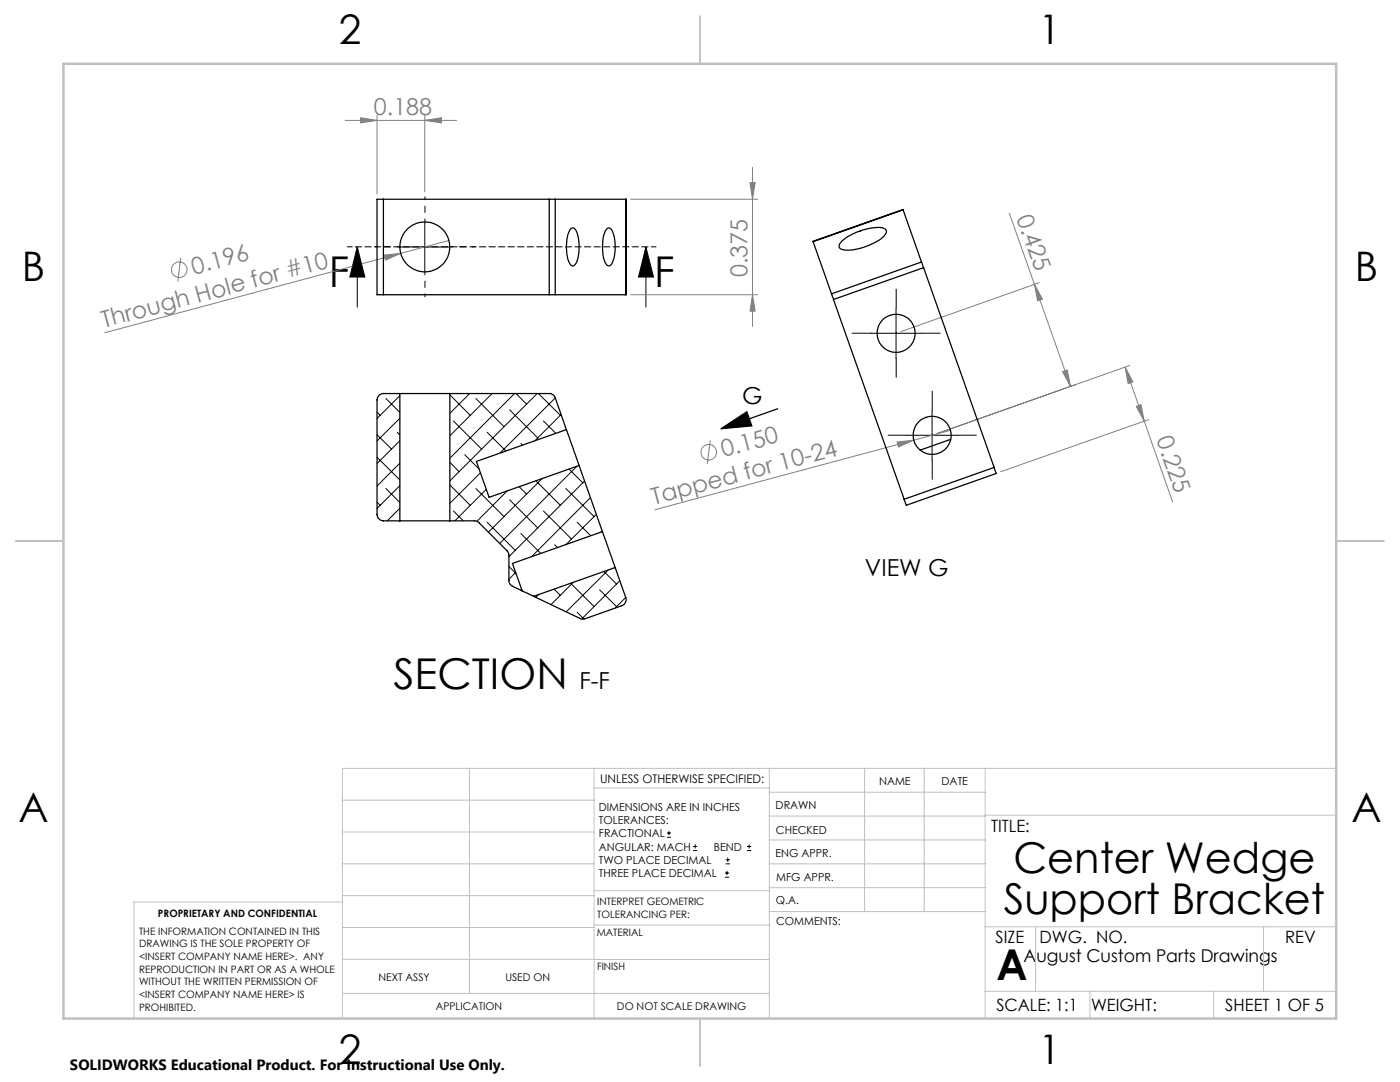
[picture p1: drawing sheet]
<svg xmlns="http://www.w3.org/2000/svg" width="279mm" height="216mm" viewBox="0 0 279 216" stroke-linecap="round" stroke-linejoin="round" font-family="sans-serif">
<g fill="none" stroke="#808080" stroke-width=".2">
<path d="M68.9 24h22.2M72 23.5l3.2 .5-3.2 .5zM75.2 23v15.7M84.8 24l3.3-.5v1zM84.8 23v15.3M125.9 39.8h25.3M149.7 36.4h1l-.5 3.4zM150.2 33.4v31.8M36.1 51.4l-.6 4.8M76.7 50.9l3.3-.3-3.1 1.3zM80 50.6l-59.1 15.8M89.6 48l-9.6 2.6"/>
<path d="M125.9 58.8h25.3M150.2 58.8l.5 3.3h-1zM201.4 42.5l5 14.3M206.4 56.8l1.6 2.9-.9 .3zM206.4 56.8l7.2 20.3M207.4 56.4l-27.6 9.8M212.1 74.2l.9-.4 .6 3.3zM224.5 73.3l1.6 2.9-1 .4zM224.5 73.3l9.5 26.9M225.5 72.9l-38.5 13.6M141.7 87.9l-.6 4.7M179 88.2l3.4-.4-3.1 1.4z"/>
<path d="M189.7 85.9l-59 15.8M226.8 81.1l.9-.3 .7 3.2zM229.3 83.7l-29.6 10.4"/>
<circle cx="35.8" cy="53.8" r="1.56"/>
<circle cx="141.4" cy="90.3" r="1.55"/>
</g>
<g fill="none" stroke="#000" stroke-width=".2">
<path d="M71.3 49.3l1.5 6h-3zM71.3 49.3v12M79.8 49.3h10M84.8 44.3v10M128.9 49.3l1.5 6h-3zM128.9 49.3v12M173.8 66.5h10M178.8 61.5v10M181 86.9h10M186 81.9v10M133.1 167.1h.8M133.1 166.2h.8"/>
<path d="M133.5 165.8v.9M138.3 169.7h.8M138.3 168.9h.8M138.7 168.5v.8M144.7 175h.8M144.7 174.2h.8M144.8 172.4h.9M144.8 171.6h.9M145.1 173.8v.8M145.2 171.1v.9M149.1 169.7h.8M149.1 168.9h.8"/>
<path d="M149.5 168.5v.8"/>
</g>
<path d="M143.9 85.5l5.1-3.3 1 2.8zM155.2 81.6l-11.3 3.9" fill="none" stroke="#000" stroke-width=".25"/>
<path d="M173.9 66.5h-3.8M178.9 61.5v-3.8M178.9 71.5v3.8M183.9 66.5h3.8M181 86.8h-3.8M186 81.8v-3.8M186 91.8v3.8M191 86.8h3.8" fill="none" stroke="#000" stroke-width=".2" stroke-dasharray="15.2 1.3 1.3 1.3"/>
<path d="M79.8 49.3h-5M84.8 44.3v-5M84.8 54.3v4.9M89.8 49.3h5" fill="none" stroke="#000" stroke-width=".2" stroke-dasharray="15.2 1.3 1.3 1.3" stroke-dashoffset="14.7"/>
<path d="M130.9 49.3h-61.6" fill="none" stroke="#000" stroke-width=".2" stroke-dasharray="1.3 .6" stroke-dashoffset=".3"/>
<g fill="none" stroke="#c0c0c0" stroke-width=".2">
<path d="M68.3 159.7h50.3M93.7 153.3v44.9M118.6 153.3v49.9M118.6 157.2h34.9M153.5 153.3v49.9M153.5 158.1h43.1M172.5 153.3v28.6M184.4 153.3v28.6M196.6 153.3v49.9M266.7 153.3h-198.4v49.9M68.3 178.7h50.3M68.3 172.4h50.3"/>
<path d="M68.3 166h50.3M68.3 180h-41.6v23.2M118.6 177.7h35M153.5 167.6h43.1M153.5 162.8h43.1M153.5 172.4h43.1M153.5 177.1h43.1M196.6 162.7h70.1M68.3 198.2h85.2M68.3 191.4l85.2 .1M68.3 185.1h50.3M118.6 184.6h35"/>
<path d="M153.6 181.9h43M196.6 197.8h70.1M196.6 184.9h70.1M206.7 184.9v12.9M217.5 197.8v5.4M242.2 197.8v5.4M252.2 184.9v12.9"/>
</g>
<path d="M139.7 3.2v9.5M3.1 107.9h9.6M266.7 107.9h9.5M139.7 203.2v9.6" fill="none" stroke="#c0c0c0" stroke-width=".25"/>
<path d="M12.7 12.7h254v190.5h-254z" fill="none" stroke="#c0c0c0" stroke-width=".5"/>
<g fill="#000">
<path d="M143.9 85.5l5.1-3.3 1 2.8z"/>
<path d="M128.9 49.3l1.5 6h-3zM71.3 49.3l1.5 6h-3z"/>
</g>
<g fill="#808080">
<path d="M212.1 74.2l.9-.4 .6 3.3zM206.4 56.8l1.6 2.9-.9 .3zM226.8 81.1l.9-.3 .7 3.2zM224.5 73.3l1.6 2.9-1 .4z"/>
<path d="M84.8 24l3.3-.5v1zM72 23.5l3.2 .5-3.2 .5z"/>
<path d="M76.7 50.9l.2 1 3.1-1.3zM179 88.2l.3 1 3.1-1.4z"/>
<path d="M150.2 58.8l.5 3.3h-1zM149.7 36.4h1l-.5 3.4z"/>
</g>
<g fill="none" stroke="#000" stroke-width=".25">
<path d="M76.5 39.8h-1.3v19h1.3M76.5 39.8v19M76.5 39.8h33.1M109.6 39.8h1.2M109.6 39.8v19M110.8 39.8h14.2l-.1 19M110.8 39.8v19M124.9 39.8v19M76.5 58.8h33.1M109.6 58.8h1.2M110.8 58.8h14.1M113.9 45.7l.3-.2a1.75 1.75 0 0 1 1.2 1.8 8 8 0 0 1-.7 5.5l-.3 .3a1.74 1.74 0 0 1-1.2-1.8 8.4 8.4 0 0 1 .7-5.6z"/>
<path d="M121.1 45.7l.5-.2a2.65 2.65 0 0 1 1.1 2.3 7.7 7.7 0 0 1-.8 5l-.5 .3a2.51 2.51 0 0 1-1.1-2.3 7.7 7.7 0 0 1 .8-5.1zM162.3 48.2l3.6 10.4M165.9 58.6l.4 1.2M166.3 59.8l14.1 39.8M168 48.1a12.3 12.3 0 0 1 8-2.7 .79 .79 0 0 1 .8 .5 .79 .79 0 0 1-.2 .9 10.4 10.4 0 0 1-5.8 2.9 4 4 0 0 1-3.3-.2v-.7zM180.2 41.9l-17.9 6.3M180.2 41.9l3.7 10.4M183.9 52.3l.4 1.1M183.9 52.3l-18 6.3M184.3 53.4l-18 6.4M184.3 53.4l14.1 39.9M79.8 78.5h10"/>
<path d="M79.8 78.5h-3.3a1.26 1.26 0 0 0-1.3 1.3v22.9a1.33 1.33 0 0 0 1.3 1.2h3.3M79.8 78.5v25.4M89.8 78.5h19.8a1.19 1.19 0 0 1 1.2 .9l2.2 6.3M89.8 78.5v25.4M113 85.7l2.6 7.2M113 85.7l-17.9 6.4 2.5 7.1 18-6.3M115.6 92.9l4.6 13.2M189.7 87.7l-6 2.1M198.4 93.3l.4 1.2-17.9 6.3-.5-1.2M198.4 93.3l-18 6.3M79.8 103.9h10M89.8 103.9h5.1l.4 .2 6 5.9 .3 .7v5.1a1.28 1.28 0 0 0 .7 1.2l1.9 .9"/>
<path d="M104.2 117.9l2.3 1.1M120.2 106.1l2.6 7.1M120.2 106.1l-17.9 6.3 1.9 5.5M122.8 113.2l2.1 6a1.34 1.34 0 0 1-.8 1.7l-7.9 2.6-9.7-4.5M122.8 113.2l-16.3 5.8"/>
<circle cx="84.8" cy="49.3" r="5"/>
<circle cx="178.8" cy="66.5" r="3.8"/>
<circle cx="186" cy="86.9" r="3.8"/>
</g>
<g fill="none" stroke="#000" stroke-width=".2">
<path d="M77 79.5l2.8 2.8M79.8 79l-4.6 4.5M89.8 78.8l4 4.1M93.7 78.5l-3.9 4M95 79.5l5.6 5.6M98.2 78.5l-8.4 8.5M102.7 78.5l-12.9 12.9M103 78.5l2.1 2.1M107.2 78.5l-17.4 17.5M107.5 78.5l4.3 4.4M110.8 79.4l-11 11M75.2 91.2l4.6 4.6"/>
<path d="M75.2 86.7l2.9 2.9M75.2 82.2l.7 .7M77 97.5l2.8 2.8M79.3 86.3l.5 .5M79.8 92.4l-4.6 4.6M79.8 83.5l-4.6 4.5M79.8 87.9l-4.6 4.6M79.8 96.9l-4.6 4.6M89.8 96.8l4 4M89.8 92.3l1.8 1.8M90.5 84l5.6 5.6M92.7 90.7l2.9 2.9"/>
<path d="M95 97.5l5.6 5.6M95.9 94.3l-6.1 6.1M97 97.6l-6.2 6.3M97.2 86.3l3.8 3.7M101.2 97.9l-6 6.1M101.7 99.7l5.6 5.6M101.7 81.8l5.6 5.6M103.6 97.1l1.5 1.5M104 88.5l.3 .3M106.9 95.9l4.9 4.9M108.2 95.5l-10.7 10.7M108.4 84l2.5 2.5"/>
<path d="M112 82.7l-5.2 5.2M112.9 97.5l5.7 5.6M113.6 93.6l2.7 2.7M115.1 93l-15.4 15.4M116.7 96l-15.1 15.1M117.8 99.3l-11.7 11.8M75.2 100.2l.7 .6M79.8 101.4l-2.5 2.5M90.5 102l2 1.9M97.2 104.2l5.6 5.6M101.6 113l1.4 1.5M102.9 114.2l-1.3 1.4"/>
<path d="M104 106.5l3.9 3.9M104.1 117.5l-.2 .3M107.5 118.6l-.6 .6M108.4 102l5.7 5.6M110.6 117.5l1.2 1.3M110.7 108.7l.5 .6M113.9 116.4l4.7 4.6M114.4 116.2l-4.4 4.5M115.2 104.2l2.7 2.7M119 102.6l-6 6M119.7 117.7l3.5 3.5M120.2 105.9l-.3 .3"/>
<path d="M120.5 114l2.5 2.6M121.4 113.7l-8.4 8.4M123.7 115.9l-7.6 7.6M124.9 119.2l-2.1 2.1M115.2 122.2l1.3 1.3"/>
</g>
<g font-size="8.5">
<text x="65.6" y="57.3">F</text>
<text x="130.6" y="57.3">F</text>
<text x="78.5" y="137.6">SECTION</text>
<text x="202.2" y="174.2">Center Wedge</text>
<text x="200.3" y="182.3">Support Bracket</text>
<text x="198.9" y="195.5">A</text>
</g>
<g font-size="8.1">
<text x="67.6" y="8.9">2</text>
<text x="207.3" y="8.9">1</text>
<text x="4.4" y="56.2">B</text>
<text x="270.4" y="56.2">B</text>
<text x="3.7" y="164.1">A</text>
<text x="269.7" y="164.1">A</text>
<text x="67.6" y="212.4">2</text>
<text x="207.3" y="212.4">1</text>
</g>
<g font-size="4.7" fill="#808080">
<text x="74.6" y="23">0.188</text>
<text x="202.8" y="43.4" transform="rotate(71 202.8 43.4)">0.425</text>
<text x="38.7" y="54.8" transform="rotate(-15 38.7 54.8)">0.196</text>
<text x="149.2" y="55.3" transform="rotate(-90 149.2 55.3)">0.375</text>
<text x="20.7" y="65.4" transform="rotate(-15 20.7 65.4)">Through Hole for #10</text>
<text x="230.7" y="87.7" transform="rotate(71 230.7 87.7)">0.225</text>
<text x="144.4" y="91.2" transform="rotate(-15 144.4 91.2)">0.150</text>
<text x="130.5" y="100.7" transform="rotate(-15 130.5 100.7)">Tapped for 10-24</text>
</g>
<g font-size="4.7">
<text x="148.1" y="80.6">G</text>
<text x="172.6" y="114.9">VIEW G</text>
<text x="115.7" y="137.6">F-F</text>
</g>
<text font-size="3.5" x="204.3" y="191.9">August Custom Parts Drawings</text>
<g font-size="3.4">
<text x="197.8" y="166">TITLE:</text>
<text x="198.7" y="188.1">SIZE</text>
<text x="207.5" y="188.1">DWG. NO.</text>
<text x="256.5" y="188.2">REV</text>
<text x="198.8" y="201.7">SCALE: 1:1</text>
<text x="217.7" y="201.8">WEIGHT:</text>
<text x="244.5" y="201.7">SHEET 1 OF 5</text>
</g>
<text font-size="3" x="14" y="213.5">SOLIDWORKS Educational Product. For Instructional Use Only.</text>
<text font-size="2.4" x="119.8" y="156.2">UNLESS OTHERWISE SPECIFIED:</text>
<g font-size="2.2">
<text x="119.5" y="161.8">DIMENSIONS ARE IN INCHES</text>
<text x="154.8" y="161.4">DRAWN</text>
<text x="175.4" y="156.6">NAME</text>
<text x="187.9" y="156.7">DATE</text>
<text x="119.5" y="164.4">TOLERANCES:</text>
<text x="119.5" y="167.1">FRACTIONAL</text>
<text x="154.9" y="166.3">CHECKED</text>
<text x="119.5" y="169.7">ANGULAR: MACH</text>
<text x="119.5" y="172.4">TWO PLACE DECIMAL</text>
<text x="142.5" y="169.7">BEND</text>
<text x="154.8" y="171">ENG APPR.</text>
<text x="119.5" y="175">THREE PLACE DECIMAL</text>
<text x="154.9" y="175.7">MFG APPR.</text>
<text x="154.9" y="180.4">Q.A.</text>
<text x="154.9" y="184.6">COMMENTS:</text>
</g>
<g font-size="2.1">
<text x="75.5" y="195.7">NEXT ASSY</text>
<text x="100.9" y="195.7">USED ON</text>
<text x="86.9" y="201.5">APPLICATION</text>
<text x="123.1" y="201.6">DO NOT SCALE DRAWING</text>
</g>
<g font-size="2">
<text x="31.5" y="182.9">PROPRIETARY AND CONFIDENTIAL</text>
<text x="119.2" y="180.6">INTERPRET GEOMETRIC</text>
<text x="119.2" y="183.1">TOLERANCING PER:</text>
<text x="27.8" y="186.5">THE INFORMATION CONTAINED IN THIS</text>
<text x="27.8" y="189">DRAWING IS THE SOLE PROPERTY OF</text>
<text x="27.8" y="191.6">&lt;INSERT COMPANY NAME HERE&gt;. ANY</text>
<text x="119.1" y="186.7">MATERIAL</text>
<text x="27.8" y="194.1">REPRODUCTION IN PART OR AS A WHOLE</text>
<text x="27.8" y="196.6">WITHOUT THE WRITTEN PERMISSION OF</text>
<text x="119.1" y="193.5">FINISH</text>
<text x="27.8" y="199.1">&lt;INSERT COMPANY NAME HERE&gt; IS</text>
<text x="27.8" y="201.7">PROHIBITED.</text>
</g>
</svg>
